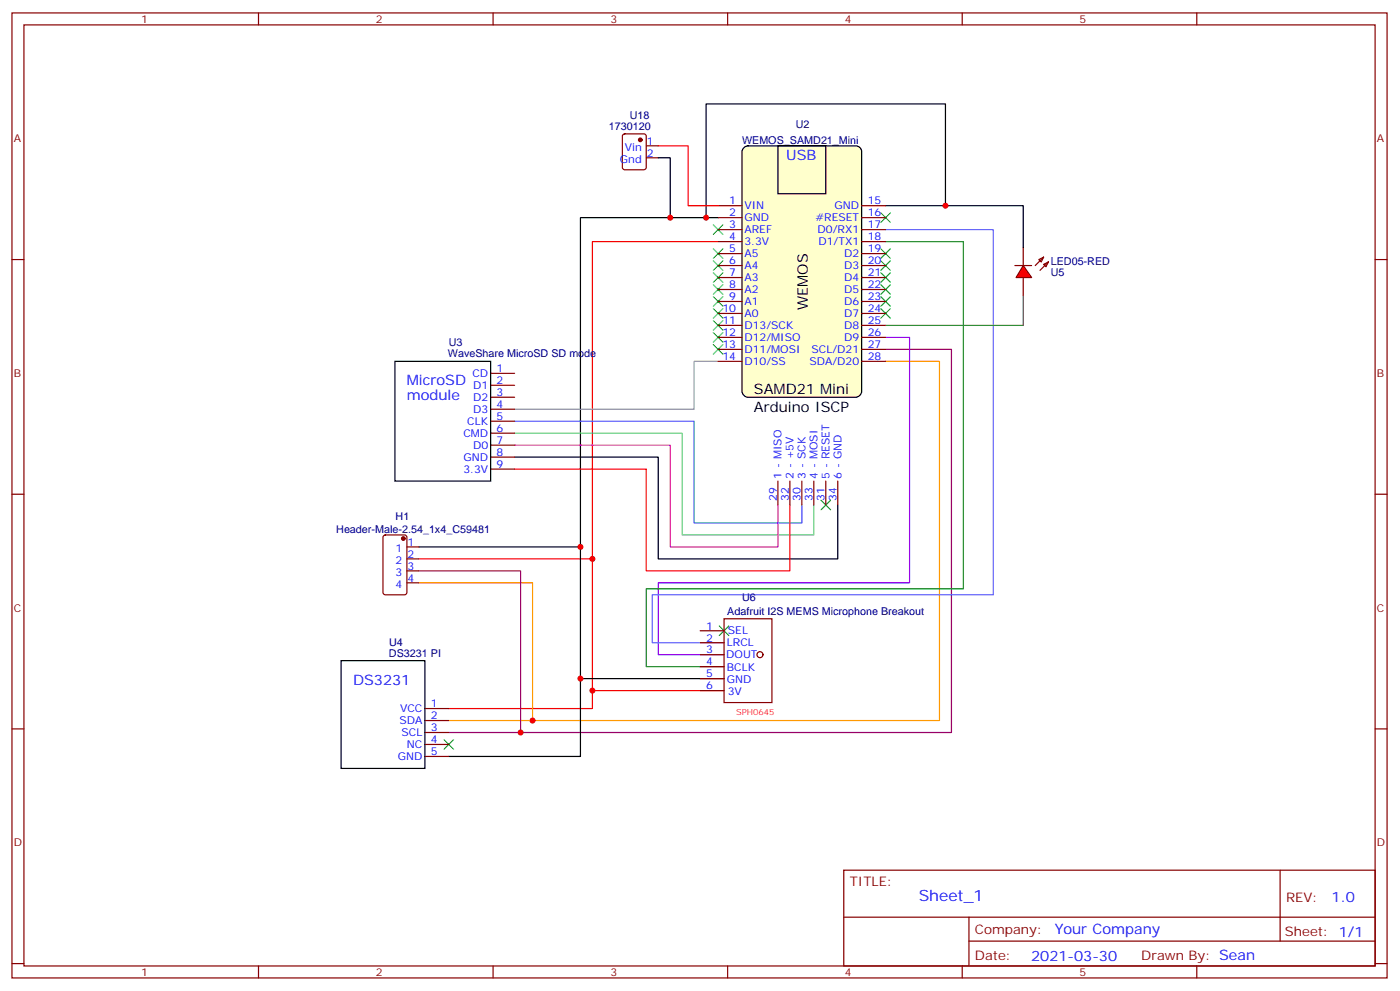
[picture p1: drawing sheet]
<svg xmlns="http://www.w3.org/2000/svg" width="413mm" height="292mm" viewBox="0 0 413 292" stroke-linecap="round" stroke-linejoin="round" font-family="sans-serif">
<g fill="none" stroke="#870000" stroke-width=".35">
<path d="M3.5 3.8h405.4v284.3h-405.4zM7.1 7.3h398.2v277.3h-398.2zM76.2 3.8v3.5M145.3 3.8v3.5M214.5 3.8v3.5M283.6 3.8v3.5M352.8 3.8v3.5M3.5 76.5h3.6M405.3 76.5h3.6M3.5 145.6h3.6M113.1 157.8l.5-.2h5.6l.7 .5v16.5l-.4 .6-5.9 .1-.7-.5v-16.5zM405.3 145.6h3.6"/>
<path d="M119.9 161.1h3.6M119.9 164.7h3.6M119.9 168.2h3.6M119.9 171.7h3.6M206.4 185.8h7M206.4 189.4h7M206.4 192.9h7M206.4 196.4h7M206.4 200h7M213.4 182.3h14.1v24.7h-14.1zM3.5 214.8h3.6M125.2 208.8h7.1"/>
<path d="M125.2 212.3h7.1M125.2 215.8h7.1M125.2 219.4h7.1M206.4 203.5h7M405.3 214.8h3.6M125.2 222.9h7.1M248.7 256.4h156.6v28.2h-156.6zM377.3 256.4v20.9M248.7 270.2h156.5M285.6 277.3h119.6M285.6 270.2v14.2M3.5 283.9h3.6"/>
<path d="M76.2 284.6v3.5M145.3 284.6v3.5M214.5 284.6v3.5M283.6 284.6v3.5M352.8 284.6v3.5M405.3 283.9h3.6"/>
</g>
<path d="M211.7 64.1h-40.6v158.8h-38.8M261.1 60.6h17.6v-30h-70.6v33.5M151.7 134.7h42.3v30h52.9v-15.9M123.5 161.1h47.6M100.5 194.7h24.7v31.7h-24.7zM171.1 200h42.3" fill="none" stroke="#000" stroke-width=".35"/>
<path d="M261.1 106.5h15.8v105.8h-144.6M123.5 171.7h33.5v40.6" fill="none" stroke="#f90" stroke-width=".35"/>
<path d="M261.1 102.9h19.4v112.9h-148.2M123.5 168.2h30v47.6" fill="none" stroke="#906" stroke-width=".35"/>
<path d="M211.7 71.2h-37.1v137.6h-42.3M151.7 138.2h38.8v30h42.3v-19.4M123.5 164.7h51.1M174.6 203.5h38.8" fill="none" stroke="#f00" stroke-width=".35"/>
<g fill="none" stroke="#3c3" stroke-width=".35">
<path d="M210.3 66.3l2.8 2.8M210.3 76.8l2.8 2.9M210.3 73.3l2.8 2.8M213.1 66.3l-2.8 2.8M213.1 76.8l-2.8 2.9M213.1 73.3l-2.8 2.8M259.6 76.8l2.9 2.9M259.6 73.3l2.9 2.8M259.6 62.7l2.9 2.8M262.5 76.8l-2.9 2.9M262.5 73.3l-2.9 2.8M262.5 62.7l-2.9 2.8"/>
<path d="M210.3 98l2.8 2.8M210.3 94.5l2.8 2.8M210.3 90.9l2.8 2.9M210.3 87.4l2.8 2.8M210.3 83.9l2.8 2.8M210.3 80.4l2.8 2.8M213.1 98l-2.8 2.8M213.1 94.5l-2.8 2.8M213.1 90.9l-2.8 2.9M213.1 87.4l-2.8 2.8M213.1 83.9l-2.8 2.8M213.1 80.4l-2.8 2.8"/>
<path d="M259.6 90.9l2.9 2.9M259.6 87.4l2.9 2.8M259.6 83.9l2.9 2.8M259.6 80.4l2.9 2.8M262.5 90.9l-2.9 2.9M262.5 87.4l-2.9 2.8M262.5 83.9l-2.9 2.8M262.5 80.4l-2.9 2.8M210.3 101.5l2.8 2.9M213.1 101.5l-2.8 2.9M242 147.4l2.8 2.8M244.8 147.4l-2.8 2.8"/>
<path d="M212 184.4l2.8 2.9M214.8 184.4l-2.8 2.9M130.9 217.9l2.8 2.9M133.7 217.9l-2.8 2.9"/>
</g>
<circle cx="118.9" cy="158.7" r=".53" fill="#870000" stroke="#870000" stroke-width=".35"/>
<path d="M211.7 106.5h-7.1v14.1h-52.9" fill="none" stroke="#999" stroke-width=".35"/>
<path d="M151.7 124.1h52.9v30h31.8v-5.3" fill="none" stroke="#09f" stroke-width=".35"/>
<path d="M151.7 127.6h49.4v30h38.8v-8.8" fill="none" stroke="#6c6" stroke-width=".35"/>
<path d="M151.7 131.2h45.9v29.9h31.7v-12.3" fill="none" stroke="#f0f" stroke-width=".35"/>
<path d="M261.1 99.4h7v72.3h-74.1v21.2h19.4" fill="none" stroke="#90f" stroke-width=".35"/>
<path d="M261.1 67.7h31.7v107.6h-100.5v14.1h21.1" fill="none" stroke="#66f" stroke-width=".35"/>
<path d="M261.1 71.2h22.9v102.3h-93.5v22.9h22.9" fill="none" stroke="#008700" stroke-width=".35"/>
<circle cx="224" cy="192.9" r=".88" fill="none" stroke="#600" stroke-width=".35"/>
<path d="M219.3 43.5l1.2-.5h31.7a1.76 1.76 0 0 1 1.8 1.7v70.6a1.89 1.89 0 0 1-1.8 1.8h-31.7a1.89 1.89 0 0 1-1.8-1.8v-70.6z" fill="#ffc" stroke="#000" stroke-width=".35"/>
<g fill="none" stroke="#870000" stroke-width=".35">
<path d="M211.7 60.6h7M211.7 64.1h7M211.7 67.7h7M211.7 71.2h7M211.7 74.7h7M211.7 78.2h7M254 60.6h7.1M254 64.1h7.1M254 67.7h7.1M254 71.2h7.1M254 74.7h7.1M254 78.2h7.1"/>
<path d="M301.6 73v5.2M306.2 76.5l1.4-.7-.7 1.4zM307.6 77.9l1.4-.7-.7 1.4zM307.6 75.8l-2.4 2.4M309 77.2l-2.4 2.5M211.7 81.8h7M211.7 85.3h7M211.7 88.8h7M211.7 92.4h7M211.7 95.9h7M211.7 99.4h7M254 81.8h7.1"/>
<path d="M254 85.3h7.1M254 88.8h7.1M254 92.4h7.1M254 95.9h7.1M254 99.4h7.1M301.6 81.8v5.3M144.6 110h7.1M144.6 113.5h7.1M144.6 117.1h7.1M211.7 102.9h7M211.7 106.5h7M254 102.9h7.1"/>
<path d="M254 106.5h7.1M144.6 120.6h7.1M144.6 124.1h7.1M144.6 127.6h7.1M144.6 131.2h7.1M144.6 134.7h7.1M144.6 138.2h7.1M229.3 141.7v7.1M232.8 141.7v7.1M236.4 141.7v7.1M239.9 141.7v7.1M243.4 141.7v7.1"/>
<path d="M246.9 141.7v7.1"/>
</g>
<path d="M229.3 43h14.1v14.1h-14.1zM116.4 106.5h28.2v35.2h-28.2z" fill="none" stroke="#000" stroke-width=".35"/>
<path d="M301.6 78.2l2.5 3.6h-4.6z" fill="#f00" stroke="#870000" stroke-width=".35"/>
<path d="M183.7 39.6l.4-.2h5.7l.6 .5 .1 9.4-.5 .7h-5.9l-.6-.4-.1-9.5zM190.5 43h3.5M190.5 46.5h3.5M299.2 78.2h4.9" fill="none" stroke="#870000" stroke-width=".35"/>
<path d="M301.6 87.1v8.8h-40.5" fill="none" stroke="#660" stroke-width=".35"/>
<path d="M194 46.5h3.6v17.6M278.7 60.6h22.9v12.4" fill="none" stroke="#000" stroke-width=".35"/>
<circle cx="188.7" cy="41.2" r=".53" fill="#870000" stroke="#870000" stroke-width=".35"/>
<path d="M194 43h8.8v17.6h8.9" fill="none" stroke="#f00" stroke-width=".35"/>
<g fill="#c00">
<circle cx="208.1" cy="64.1" r=".88"/>
<circle cx="157" cy="212.3" r=".88"/>
<circle cx="153.5" cy="215.8" r=".88"/>
<circle cx="174.6" cy="164.7" r=".88"/>
<circle cx="174.6" cy="203.5" r=".88"/>
<circle cx="171.1" cy="161.1" r=".88"/>
<circle cx="171.1" cy="200" r=".88"/>
<circle cx="278.7" cy="60.6" r=".88"/>
<circle cx="197.6" cy="64.1" r=".88"/>
</g>
<text font-size="4.6" fill="#00f" x="270.8" y="265.4">Sheet_1</text>
<g font-size="4.2" fill="#00f">
<text x="231.8" y="47.2">USB</text>
<text x="119.9" y="113.5">MicroSD</text>
<text x="119.9" y="117.8">module</text>
<text x="104.1" y="201.7">DS3231</text>
<text x="392.5" y="265.7">1.0</text>
<text x="310.9" y="275.2">Your Company</text>
<text x="304" y="283">2021-03-30</text>
</g>
<g font-size="4.2">
<text x="238.1" y="91.4" transform="rotate(-90 238.1 91.4)">WEMOS</text>
<text x="222.2" y="116">SAMD21 Mini</text>
<text x="222.2" y="121.4">Arduino ISCP</text>
</g>
<g font-size="3.9" fill="#800">
<text x="250.5" y="261">TITLE:</text>
<text x="379.1" y="265.7">REV:</text>
<text x="287.4" y="275.2">Company:</text>
<text x="378.7" y="275.8">Sheet: 1/1</text>
<text x="287.4" y="282.9">Date:</text>
<text x="336.4" y="282.9">Drawn By: Sean</text>
</g>
<g font-size="3.2" fill="#800">
<text x="41.6" y="6.8">1</text>
<text x="110.8" y="6.8">2</text>
<text x="179.9" y="6.8">3</text>
<text x="249.1" y="6.8">4</text>
<text x="318.2" y="6.8">5</text>
<text x="4.1" y="41.9">A</text>
<text x="405.9" y="41.9">A</text>
<text x="4.1" y="111.1">B</text>
<text x="405.9" y="111.1">B</text>
<text x="4.1" y="180.2">C</text>
<text x="405.9" y="180.2">C</text>
<text x="4.1" y="249.3">D</text>
<text x="405.9" y="249.3">D</text>
<text x="41.6" y="287.6">1</text>
<text x="110.8" y="287.6">2</text>
<text x="179.9" y="287.6">3</text>
<text x="249.1" y="287.6">4</text>
<text x="318.2" y="287.6">5</text>
</g>
<g font-size="3.2" fill="#000080">
<text x="185.6" y="35.1">U18</text>
<text x="179.5" y="38.3">1730120</text>
<text x="234.6" y="37.7">U2</text>
<text x="218.7" y="42.4">WEMOS_SAMD21_Mini</text>
<text x="309.7" y="78.2">LED05-RED</text>
<text x="309.7" y="81.3">U5</text>
<text x="132" y="105.3">WaveShare MicroSD SD mode</text>
<text x="132.3" y="102.1">U3</text>
<text x="116.6" y="153.2">H1</text>
<text x="99.1" y="156.9">Header-Male-2.54_1x4_C59481</text>
<text x="218.7" y="177">U6</text>
<text x="214.4" y="181.3">Adafruit I2S MEMS Microphone Breakout</text>
<text x="114.7" y="190.4">U4</text>
<text x="114.7" y="193.6">DS3231 PI</text>
</g>
<g font-size="3.2" fill="#00f">
<text x="182.7" y="47.9">Gnd</text>
<text x="184.1" y="44.4">Vin</text>
<text x="190.7" y="42.6">1</text>
<text x="190.7" y="46.1">2</text>
<text x="214.9" y="60.3">1</text>
<text x="214.9" y="63.8">2</text>
<text x="219.4" y="61.7">VIN</text>
<text x="219.4" y="65.2">GND</text>
<text x="240.4" y="65.2">#RESET</text>
<text x="246" y="61.7">GND</text>
<text x="255.8" y="60.3">15</text>
<text x="255.8" y="63.8">16</text>
<text x="214.9" y="67.3">3</text>
<text x="214.9" y="70.8">4</text>
<text x="219.4" y="68.7">AREF</text>
<text x="241" y="68.7">D0/RX1</text>
<text x="255.8" y="67.3">17</text>
<text x="255.8" y="70.8">18</text>
<text x="214.9" y="74.4">5</text>
<text x="214.9" y="77.9">6</text>
<text x="219.4" y="72.2">3.3V</text>
<text x="219.4" y="75.8">A5</text>
<text x="241.2" y="72.2">D1/TX1</text>
<text x="248.8" y="75.8">D2</text>
<text x="255.8" y="74.4">19</text>
<text x="255.8" y="77.9">20</text>
<text x="214.9" y="81.4">7</text>
<text x="219.4" y="79.3">A4</text>
<text x="219.4" y="82.8">A3</text>
<text x="248.8" y="79.3">D3</text>
<text x="248.8" y="82.8">D4</text>
<text x="255.8" y="81.4">21</text>
<text x="214.9" y="84.9">8</text>
<text x="214.9" y="88.5">9</text>
<text x="219.4" y="86.4">A2</text>
<text x="219.4" y="89.9">A1</text>
<text x="248.8" y="86.4">D5</text>
<text x="248.8" y="89.9">D6</text>
<text x="255.8" y="84.9">22</text>
<text x="255.8" y="88.5">23</text>
<text x="212.9" y="92">10</text>
<text x="212.9" y="95.5">11</text>
<text x="219.4" y="93.4">A0</text>
<text x="248.8" y="93.4">D7</text>
<text x="255.8" y="92">24</text>
<text x="255.8" y="95.5">25</text>
<text x="212.9" y="99.1">12</text>
<text x="219.4" y="96.9">D13/SCK</text>
<text x="219.4" y="100.5">D12/MISO</text>
<text x="248.8" y="96.9">D8</text>
<text x="248.8" y="100.5">D9</text>
<text x="255.8" y="99.1">26</text>
<text x="212.9" y="102.6">13</text>
<text x="212.9" y="106.1">14</text>
<text x="219.4" y="104">D11/MOSI</text>
<text x="219.4" y="107.5">D10/SS</text>
<text x="238.6" y="107.5">SDA/D20</text>
<text x="239.2" y="104">SCL/D21</text>
<text x="255.8" y="102.6">27</text>
<text x="255.8" y="106.1">28</text>
<text x="139.3" y="111.1">CD</text>
<text x="146.4" y="109.6">1</text>
<text x="146.4" y="113.2">2</text>
<text x="139.5" y="114.6">D1</text>
<text x="139.5" y="118.1">D2</text>
<text x="146.4" y="116.7">3</text>
<text x="137.8" y="125.2">CLK</text>
<text x="139.5" y="121.6">D3</text>
<text x="146.4" y="120.2">4</text>
<text x="146.4" y="123.8">5</text>
<text x="136.6" y="128.7">CMD</text>
<text x="146.4" y="127.3">6</text>
<text x="146.4" y="130.8">7</text>
<text x="136.7" y="135.7">GND</text>
<text x="139.5" y="132.2">D0</text>
<text x="146.4" y="134.3">8</text>
<text x="146.4" y="137.9">9</text>
<text x="136.6" y="139.3">3.3V</text>
<text x="230.4" y="141" transform="rotate(-90 230.4 141)">1 - MISO</text>
<text x="233.9" y="141" transform="rotate(-90 233.9 141)">2 - +5V</text>
<text x="237.4" y="141" transform="rotate(-90 237.4 141)">3 - SCK</text>
<text x="240.9" y="141" transform="rotate(-90 240.9 141)">4 - MOSI</text>
<text x="244.5" y="141" transform="rotate(-90 244.5 141)">5 - RESET</text>
<text x="248" y="141" transform="rotate(-90 248 141)">6 - GND</text>
<text x="229" y="147.5" transform="rotate(-90 229 147.5)">29</text>
<text x="232.5" y="147.5" transform="rotate(-90 232.5 147.5)">32</text>
<text x="236" y="147.5" transform="rotate(-90 236 147.5)">30</text>
<text x="239.5" y="147.5" transform="rotate(-90 239.5 147.5)">33</text>
<text x="243.1" y="147.5" transform="rotate(-90 243.1 147.5)">31</text>
<text x="246.6" y="147.5" transform="rotate(-90 246.6 147.5)">34</text>
<text x="120.1" y="160.8">1</text>
<text x="116.6" y="162.6">1</text>
<text x="116.6" y="166.1">2</text>
<text x="120.1" y="164.3">2</text>
<text x="120.1" y="167.9">3</text>
<text x="116.6" y="169.6">3</text>
<text x="116.6" y="173.1">4</text>
<text x="120.1" y="171.4">4</text>
<text x="208.1" y="185.5">1</text>
<text x="208.1" y="189">2</text>
<text x="214.3" y="190.4">LRCL</text>
<text x="214.5" y="186.9">SEL</text>
<text x="208.1" y="192.5">3</text>
<text x="208.1" y="196.1">4</text>
<text x="214.1" y="194">DOUT</text>
<text x="214.2" y="197.8">BCLK</text>
<text x="208.1" y="199.6">5</text>
<text x="208.1" y="203.1">6</text>
<text x="214.3" y="201.4">GND</text>
<text x="117.9" y="209.8">VCC</text>
<text x="127" y="208.4">1</text>
<text x="214.5" y="204.9">3V</text>
<text x="117.8" y="213.4">SDA</text>
<text x="127" y="211.9">2</text>
<text x="127" y="215.5">3</text>
<text x="118.4" y="216.9">SCL</text>
<text x="119.9" y="220.4">NC</text>
<text x="127" y="219">4</text>
<text x="117.2" y="223.9">GND</text>
<text x="127" y="222.5">5</text>
</g>
<text font-size="2.5" fill="#f30" x="217" y="210.5">SPH0645</text>
</svg>
